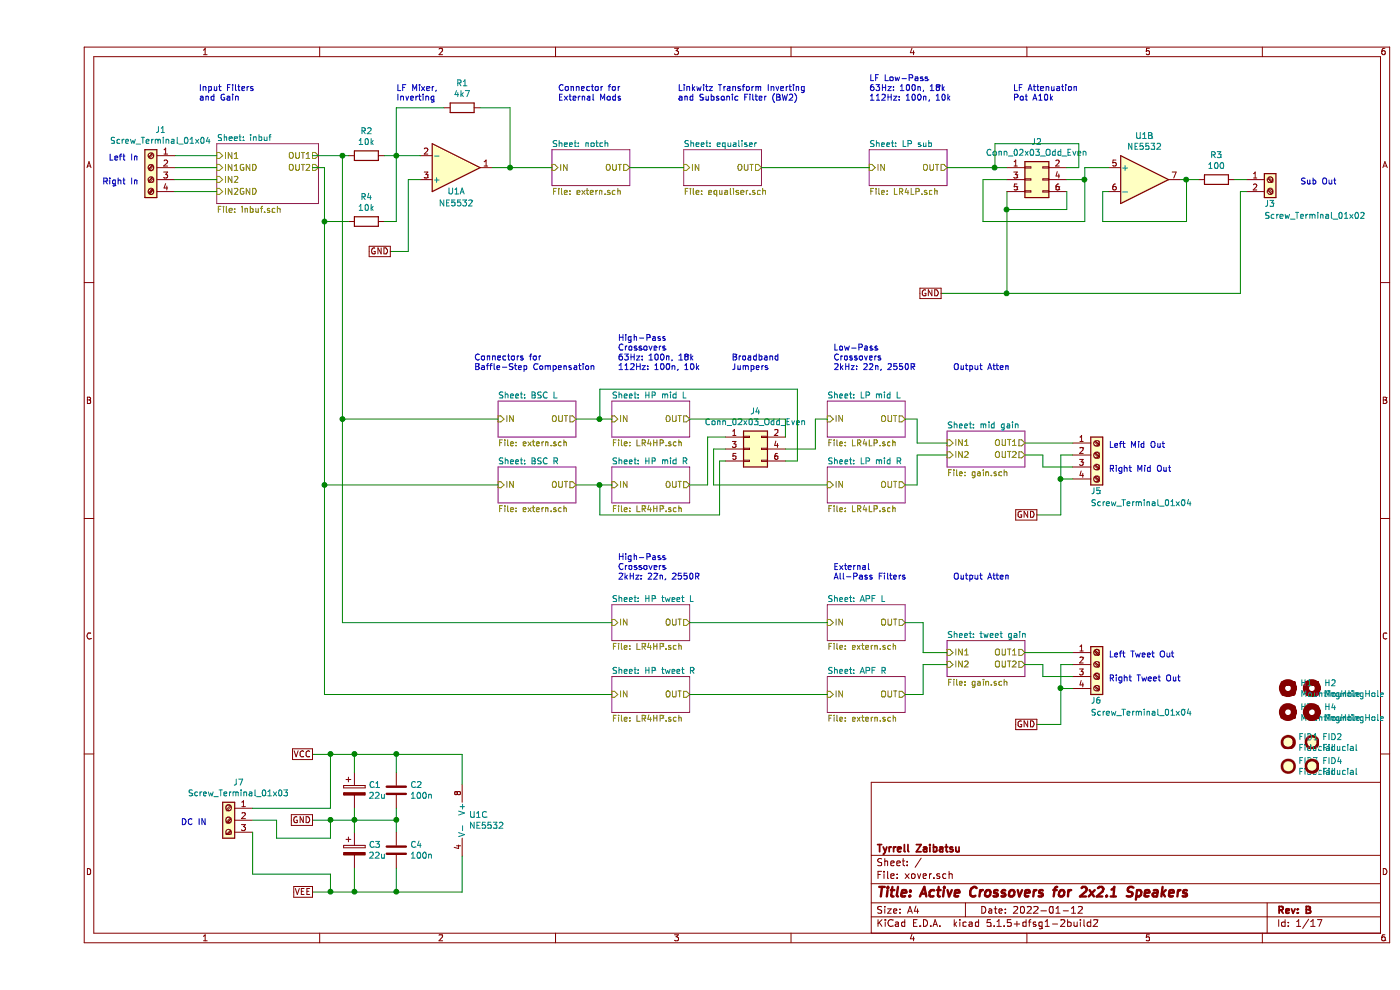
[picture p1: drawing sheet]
EESchema Schematic File Version 4
EELAYER 30 0
EELAYER END
$Descr A4 11693 8268
encoding utf-8
Sheet 1 17
Title "Active Crossovers for 2x2.1 Speakers"
Date "2022-01-12"
Rev "B"
Comp "Tyrrell Zaibatsu"
Comment1 ""
Comment2 ""
Comment3 ""
Comment4 ""
$EndDescr
$Sheet
S 6600 3350 650  300 
U 615E7263
F0 "LP mid L" 50
F1 "LR4LP.sch" 50
F2 "OUT" O R 7250 3500 50 
F3 "IN" I L 6600 3500 50 
$EndSheet
$Sheet
S 4800 3900 650  300 
U 615961F1
F0 "HP mid R" 50
F1 "LR4HP.sch" 50
F2 "IN" I L 4800 4050 50 
F3 "OUT" O R 5450 4050 50 
$EndSheet
$Sheet
S 6600 3900 650  300 
U 615961F5
F0 "LP mid R" 50
F1 "LR4LP.sch" 50
F2 "OUT" O R 7250 4050 50 
F3 "IN" I L 6600 4050 50 
$EndSheet
$Sheet
S 4800 5050 650  300 
U 61596D2A
F0 "HP tweet L" 50
F1 "LR4HP.sch" 50
F2 "IN" I L 4800 5200 50 
F3 "OUT" O R 5450 5200 50 
$EndSheet
$Sheet
S 1500 1200 850  500 
U 6159A74A
F0 "inbuf" 50
F1 "inbuf.sch" 50
F2 "IN1" I L 1500 1300 50 
F3 "IN2" I L 1500 1500 50 
F4 "OUT1" O R 2350 1300 50 
F5 "OUT2" O R 2350 1400 50 
F6 "IN1GND" I L 1500 1400 50 
F7 "IN2GND" I L 1500 1600 50 
$EndSheet
$Sheet
S 6950 1250 650  300 
U 615C4B58
F0 "LP sub" 50
F1 "LR4LP.sch" 50
F2 "OUT" O R 7600 1400 50 
F3 "IN" I L 6950 1400 50 
$EndSheet
$Sheet
S 4800 3350 650  300 
U 6157B871
F0 "HP mid L" 50
F1 "LR4HP.sch" 50
F2 "IN" I L 4800 3500 50 
F3 "OUT" O R 5450 3500 50 
$EndSheet
$Sheet
S 4800 5650 650  300 
U 61597701
F0 "HP tweet R" 50
F1 "LR4HP.sch" 50
F2 "IN" I L 4800 5800 50 
F3 "OUT" O R 5450 5800 50 
$EndSheet
$Comp
L Amplifier_Operational:NE5532 U1
U 1 1
P 3500 1400
F 0 "U1" H 3500 1600 50  0000 C CNN
F 1 "NE5532" H 3500 1700 50  0000 C CNN
F 2 "Housings_DIP:DIP-8_W7.62mm_Socket" H 3500 1400 50  0001 C CNN
F 3 "http://www.ti.com/lit/ds/symlink/ne5532.pdf" H 3500 1400 50  0001 C CNN
	1    3500 1400
	1    0    0    1   
$EndComp
$Comp
L Device:R R2
U 1 1
P 2750 1300
F 0 "R2" V 2543 1300 50  0000 C CNN
F 1 "10k" V 2634 1300 50  0000 C CNN
F 2 "Resistors_SMD:R_0805" V 2680 1300 50  0001 C CNN
F 3 "~" H 2750 1300 50  0001 C CNN
	1    2750 1300
	0    1    1    0   
$EndComp
$Comp
L Device:R R4
U 1 1
P 2750 1850
F 0 "R4" V 2543 1850 50  0000 C CNN
F 1 "10k" V 2634 1850 50  0000 C CNN
F 2 "Resistors_SMD:R_0805" V 2680 1850 50  0001 C CNN
F 3 "~" H 2750 1850 50  0001 C CNN
	1    2750 1850
	0    1    1    0   
$EndComp
$Comp
L Amplifier_Operational:NE5532 U1
U 3 1
P 3650 6850
F 0 "U1" H 3608 6896 50  0000 L CNN
F 1 "NE5532" H 3608 6805 50  0000 L CNN
F 2 "Housings_DIP:DIP-8_W7.62mm_Socket" H 3650 6850 50  0001 C CNN
F 3 "http://www.ti.com/lit/ds/symlink/ne5532.pdf" H 3650 6850 50  0001 C CNN
	3    3650 6850
	1    0    0    -1  
$EndComp
$Comp
L Device:C C?
U 1 1
P 3000 7100
AR Path="/6157B871/615FF758" Ref="C?"  Part="1" 
AR Path="/615961F1/615FF758" Ref="C?"  Part="1" 
AR Path="/61596D2A/615FF758" Ref="C?"  Part="1" 
AR Path="/61597701/615FF758" Ref="C?"  Part="1" 
AR Path="/615C4B54/615FF758" Ref="C?"  Part="1" 
AR Path="/615FF758" Ref="C4"  Part="1" 
F 0 "C4" H 3115 7146 50  0000 L CNN
F 1 "100n" H 3115 7055 50  0000 L CNN
F 2 "Capacitors_SMD:C_0805" H 3038 6950 50  0001 C CNN
F 3 "~" H 3000 7100 50  0001 C CNN
	1    3000 7100
	1    0    0    -1  
$EndComp
$Comp
L Device:C C?
U 1 1
P 3000 6600
AR Path="/6157B871/615FF75E" Ref="C?"  Part="1" 
AR Path="/615961F1/615FF75E" Ref="C?"  Part="1" 
AR Path="/61596D2A/615FF75E" Ref="C?"  Part="1" 
AR Path="/61597701/615FF75E" Ref="C?"  Part="1" 
AR Path="/615C4B54/615FF75E" Ref="C?"  Part="1" 
AR Path="/615FF75E" Ref="C2"  Part="1" 
F 0 "C2" H 3115 6646 50  0000 L CNN
F 1 "100n" H 3115 6555 50  0000 L CNN
F 2 "Capacitors_SMD:C_0805" H 3038 6450 50  0001 C CNN
F 3 "~" H 3000 6600 50  0001 C CNN
	1    3000 6600
	1    0    0    -1  
$EndComp
Wire Wire Line
	3000 6750 3000 6850
Connection ~ 3000 6850
Wire Wire Line
	3000 6850 3000 6950
Text GLabel 2300 6850 0    50   UnSpc ~ 0
GND
Text GLabel 2300 6300 0    50   UnSpc ~ 0
VCC
Text GLabel 2300 7450 0    50   UnSpc ~ 0
VEE
Wire Wire Line
	2300 6300 2450 6300
Wire Wire Line
	3000 6300 3000 6450
Wire Wire Line
	3000 7450 3000 7250
Wire Wire Line
	3000 6300 3550 6300
Connection ~ 3000 6300
Wire Wire Line
	3000 7450 3550 7450
Connection ~ 3000 7450
Wire Wire Line
	3550 6300 3550 6550
Wire Wire Line
	3550 7150 3550 7450
$Comp
L Amplifier_Operational:NE5532 U?
U 2 1
P 9250 1500
AR Path="/61604458/616586E3" Ref="U?"  Part="2" 
AR Path="/6164D7C0/616586E3" Ref="U?"  Part="2" 
AR Path="/61651AA2/616586E3" Ref="U?"  Part="2" 
AR Path="/616586E3" Ref="U1"  Part="2" 
F 0 "U1" H 9250 1867 50  0000 C CNN
F 1 "NE5532" H 9250 1776 50  0000 C CNN
F 2 "Housings_DIP:DIP-8_W7.62mm_Socket" H 9250 1500 50  0001 C CNN
F 3 "http://www.ti.com/lit/ds/symlink/ne5532.pdf" H 9250 1500 50  0001 C CNN
	2    9250 1500
	1    0    0    -1  
$EndComp
Text GLabel 7550 2450 0    50   UnSpc ~ 0
GND
$Comp
L Device:R R?
U 1 1
P 9850 1500
AR Path="/61604458/6165871D" Ref="R?"  Part="1" 
AR Path="/6164D7C0/6165871D" Ref="R?"  Part="1" 
AR Path="/61651AA2/6165871D" Ref="R?"  Part="1" 
AR Path="/6165871D" Ref="R3"  Part="1" 
F 0 "R3" V 9643 1500 50  0000 C CNN
F 1 "100" V 9734 1500 50  0000 C CNN
F 2 "Resistors_SMD:R_0805" V 9780 1500 50  0001 C CNN
F 3 "~" H 9850 1500 50  0001 C CNN
	1    9850 1500
	0    1    1    0   
$EndComp
$Sheet
S 7600 3600 650  300 
U 61604458
F0 "mid gain" 50
F1 "gain.sch" 50
F2 "OUT1" O R 8250 3700 50 
F3 "OUT2" O R 8250 3800 50 
F4 "IN1" I L 7600 3700 50 
F5 "IN2" I L 7600 3800 50 
$EndSheet
$Sheet
S 5400 1250 650  300 
U 616914EE
F0 "equaliser" 50
F1 "equaliser.sch" 50
F2 "IN" I L 5400 1400 50 
F3 "OUT" O R 6050 1400 50 
$EndSheet
Wire Wire Line
	7350 3700 7600 3700
Wire Wire Line
	7350 3800 7600 3800
Wire Wire Line
	1150 1300 1500 1300
$Comp
L Connector:Screw_Terminal_01x04 J1
U 1 1
P 950 1400
F 0 "J1" H 868 1717 50  0000 C CNN
F 1 "Screw_Terminal_01x04" H 868 1626 50  0000 C CNN
F 2 "Terminals_Phoenix:TerminalBlock_Phoenix_MPT-2.54mm_4pol" H 950 1400 50  0001 C CNN
F 3 "~" H 950 1400 50  0001 C CNN
	1    950  1400
	-1   0    0    -1  
$EndComp
Text GLabel 8350 4300 0    50   UnSpc ~ 0
GND
$Comp
L Connector:Screw_Terminal_01x04 J5
U 1 1
P 8850 3800
F 0 "J5" H 8800 3500 50  0000 L CNN
F 1 "Screw_Terminal_01x04" H 8800 3400 50  0000 L CNN
F 2 "Terminals_Phoenix:TerminalBlock_Phoenix_MPT-2.54mm_4pol" H 8850 3800 50  0001 C CNN
F 3 "~" H 8850 3800 50  0001 C CNN
	1    8850 3800
	1    0    0    -1  
$EndComp
Wire Wire Line
	8250 3700 8650 3700
Wire Wire Line
	8650 4000 8550 4000
Wire Wire Line
	8550 4000 8550 4300
Wire Wire Line
	8550 4300 8350 4300
Wire Wire Line
	8550 4000 8550 3800
Wire Wire Line
	8550 3800 8650 3800
Connection ~ 8550 4000
Wire Wire Line
	8650 3900 8400 3900
Wire Wire Line
	8400 3900 8400 3800
Wire Wire Line
	8400 3800 8250 3800
$Comp
L Connector:Screw_Terminal_01x02 J3
U 1 1
P 10300 1500
F 0 "J3" H 10250 1300 50  0000 L CNN
F 1 "Screw_Terminal_01x02" H 10250 1200 50  0000 L CNN
F 2 "Terminals_Phoenix:TerminalBlock_Phoenix_MPT-2.54mm_2pol" H 10300 1500 50  0001 C CNN
F 3 "~" H 10300 1500 50  0001 C CNN
	1    10300 1500
	1    0    0    -1  
$EndComp
$Comp
L Mechanical:Fiducial FID3
U 1 1
P 10450 6400
F 0 "FID3" H 10535 6446 50  0000 L CNN
F 1 "Fiducial" H 10535 6355 50  0000 L CNN
F 2 "Fiducials:Fiducial_1mm_Dia_2.54mm_Outer_CopperTop" H 10450 6400 50  0001 C CNN
F 3 "~" H 10450 6400 50  0001 C CNN
	1    10450 6400
	1    0    0    -1  
$EndComp
$Comp
L Mechanical:Fiducial FID4
U 1 1
P 10650 6400
F 0 "FID4" H 10735 6446 50  0000 L CNN
F 1 "Fiducial" H 10735 6355 50  0000 L CNN
F 2 "Fiducials:Fiducial_1mm_Dia_2.54mm_Outer_CopperTop" H 10650 6400 50  0001 C CNN
F 3 "~" H 10650 6400 50  0001 C CNN
	1    10650 6400
	1    0    0    -1  
$EndComp
$Comp
L Mechanical:Fiducial FID2
U 1 1
P 10650 6200
F 0 "FID2" H 10735 6246 50  0000 L CNN
F 1 "Fiducial" H 10735 6155 50  0000 L CNN
F 2 "Fiducials:Fiducial_1mm_Dia_2.54mm_Outer_CopperTop" H 10650 6200 50  0001 C CNN
F 3 "~" H 10650 6200 50  0001 C CNN
	1    10650 6200
	1    0    0    -1  
$EndComp
$Comp
L Mechanical:Fiducial FID1
U 1 1
P 10450 6200
F 0 "FID1" H 10535 6246 50  0000 L CNN
F 1 "Fiducial" H 10535 6155 50  0000 L CNN
F 2 "Fiducials:Fiducial_1mm_Dia_2.54mm_Outer_CopperTop" H 10450 6200 50  0001 C CNN
F 3 "~" H 10450 6200 50  0001 C CNN
	1    10450 6200
	1    0    0    -1  
$EndComp
$Comp
L Mechanical:MountingHole H3
U 1 1
P 10450 5950
F 0 "H3" H 10550 5996 50  0000 L CNN
F 1 "MountingHole" H 10550 5905 50  0000 L CNN
F 2 "Mounting_Holes:MountingHole_3.2mm_M3" H 10450 5950 50  0001 C CNN
F 3 "~" H 10450 5950 50  0001 C CNN
	1    10450 5950
	1    0    0    -1  
$EndComp
$Comp
L Mechanical:MountingHole H4
U 1 1
P 10650 5950
F 0 "H4" H 10750 5996 50  0000 L CNN
F 1 "MountingHole" H 10750 5905 50  0000 L CNN
F 2 "Mounting_Holes:MountingHole_3.2mm_M3" H 10650 5950 50  0001 C CNN
F 3 "~" H 10650 5950 50  0001 C CNN
	1    10650 5950
	1    0    0    -1  
$EndComp
$Comp
L Mechanical:MountingHole H2
U 1 1
P 10650 5750
F 0 "H2" H 10750 5796 50  0000 L CNN
F 1 "MountingHole" H 10750 5705 50  0000 L CNN
F 2 "Mounting_Holes:MountingHole_3.2mm_M3" H 10650 5750 50  0001 C CNN
F 3 "~" H 10650 5750 50  0001 C CNN
	1    10650 5750
	1    0    0    -1  
$EndComp
$Comp
L Mechanical:MountingHole H1
U 1 1
P 10450 5750
F 0 "H1" H 10550 5796 50  0000 L CNN
F 1 "MountingHole" H 10550 5705 50  0000 L CNN
F 2 "Mounting_Holes:MountingHole_3.2mm_M3" H 10450 5750 50  0001 C CNN
F 3 "~" H 10450 5750 50  0001 C CNN
	1    10450 5750
	1    0    0    -1  
$EndComp
Text Notes 5800 3100 0    50   ~ 0
Broadband\nJumpers
Text Notes 3000 850  0    50   ~ 0
LF Mixer,\nInverting
Text Notes 6950 850  0    50   ~ 0
LF Low-Pass\n63Hz: 100n, 18k\n112Hz: 100n, 10k
Text Notes 5350 850  0    50   ~ 0
Linkwitz Transform Inverting\nand Subsonic Filter (BW2)
Text Notes 10550 1550 0    50   ~ 0
Sub Out
Text Notes 8950 3750 0    50   ~ 0
Left Mid Out
Text Notes 8950 3950 0    50   ~ 0
Right Mid Out
Text Notes 850  1350 2    50   ~ 0
Left In
Text Notes 850  1550 2    50   ~ 0
Right In
Wire Wire Line
	2300 6850 2450 6850
Wire Wire Line
	7250 3500 7350 3500
Wire Wire Line
	7350 3500 7350 3700
Wire Wire Line
	7250 4050 7350 4050
Wire Wire Line
	7350 4050 7350 3800
Wire Wire Line
	4700 3500 4700 3250
Wire Wire Line
	4700 3500 4800 3500
$Comp
L Connector_Generic:Conn_02x03_Odd_Even J4
U 1 1
P 5950 3750
F 0 "J4" H 6000 4067 50  0000 C CNN
F 1 "Conn_02x03_Odd_Even" H 6000 3976 50  0000 C CNN
F 2 "Pin_Headers:Pin_Header_Straight_2x03_Pitch2.54mm" H 5950 3750 50  0001 C CNN
F 3 "~" H 5950 3750 50  0001 C CNN
	1    5950 3750
	1    0    0    -1  
$EndComp
Wire Wire Line
	5450 3500 6250 3500
Wire Wire Line
	6250 3500 6250 3650
Wire Wire Line
	6350 3850 6250 3850
Wire Wire Line
	4700 3250 6350 3250
Wire Wire Line
	4700 4050 4700 4300
Wire Wire Line
	4700 4300 5700 4300
Wire Wire Line
	5700 4300 5700 3850
Wire Wire Line
	5700 3850 5750 3850
Wire Wire Line
	4700 4050 4800 4050
Wire Wire Line
	5450 4050 5600 4050
Wire Wire Line
	5600 4050 5600 3650
Wire Wire Line
	5600 3650 5750 3650
Wire Wire Line
	6600 4050 5650 4050
Wire Wire Line
	5650 4050 5650 3750
Wire Wire Line
	5650 3750 5750 3750
Wire Wire Line
	6350 3250 6350 3850
Wire Wire Line
	6250 3750 6500 3750
Wire Wire Line
	6500 3750 6500 3500
Wire Wire Line
	6500 3500 6600 3500
Wire Wire Line
	9550 1500 9600 1500
Wire Wire Line
	8950 1600 8900 1600
Text Notes 8950 5700 0    50   ~ 0
Right Tweet Out
Text Notes 8950 5500 0    50   ~ 0
Left Tweet Out
Wire Wire Line
	8400 5550 8250 5550
Wire Wire Line
	8250 5450 8650 5450
Wire Wire Line
	8400 5650 8400 5550
Wire Wire Line
	8650 5650 8400 5650
Connection ~ 8550 5750
Wire Wire Line
	8550 5550 8650 5550
Wire Wire Line
	8550 5750 8550 5550
Wire Wire Line
	8550 6050 8350 6050
Wire Wire Line
	8550 5750 8550 6050
Wire Wire Line
	8650 5750 8550 5750
$Comp
L Connector:Screw_Terminal_01x04 J6
U 1 1
P 8850 5550
F 0 "J6" H 8800 5250 50  0000 L CNN
F 1 "Screw_Terminal_01x04" H 8800 5150 50  0000 L CNN
F 2 "Terminals_Phoenix:TerminalBlock_Phoenix_MPT-2.54mm_4pol" H 8850 5550 50  0001 C CNN
F 3 "~" H 8850 5550 50  0001 C CNN
	1    8850 5550
	1    0    0    -1  
$EndComp
Text GLabel 8350 6050 0    50   UnSpc ~ 0
GND
$Sheet
S 7600 5350 650  300 
U 6164D7C0
F0 "tweet gain" 50
F1 "gain.sch" 50
F2 "OUT1" O R 8250 5450 50 
F3 "OUT2" O R 8250 5550 50 
F4 "IN1" I L 7600 5450 50 
F5 "IN2" I L 7600 5550 50 
$EndSheet
Text Notes 1350 850  0    50   ~ 0
Input Filters\nand Gain
$Sheet
S 6600 5050 650  300 
U 6180EB75
F0 "APF L" 50
F1 "extern.sch" 50
F2 "IN" I L 6600 5200 50 
F3 "OUT" O R 7250 5200 50 
$EndSheet
Wire Wire Line
	7400 5200 7400 5450
Wire Wire Line
	7400 5450 7600 5450
Wire Wire Line
	7250 5200 7400 5200
Wire Wire Line
	5450 5200 6600 5200
$Sheet
S 6600 5650 650  300 
U 618349E5
F0 "APF R" 50
F1 "extern.sch" 50
F2 "IN" I L 6600 5800 50 
F3 "OUT" O R 7250 5800 50 
$EndSheet
Wire Wire Line
	5450 5800 6600 5800
Wire Wire Line
	7250 5800 7400 5800
Wire Wire Line
	7400 5800 7400 5550
Wire Wire Line
	7400 5550 7600 5550
Text Notes 6650 4850 0    50   ~ 0
External\nAll-Pass Filters
$Sheet
S 3850 3350 650  300 
U 6184255F
F0 "BSC L" 50
F1 "extern.sch" 50
F2 "IN" I L 3850 3500 50 
F3 "OUT" O R 4500 3500 50 
$EndSheet
$Sheet
S 3850 3900 650  300 
U 618480AF
F0 "BSC R" 50
F1 "extern.sch" 50
F2 "IN" I L 3850 4050 50 
F3 "OUT" O R 4500 4050 50 
$EndSheet
Text Notes 3650 3100 0    50   ~ 0
Connectors for\nBaffle-Step Compensation
Wire Wire Line
	2900 1300 3000 1300
Wire Wire Line
	2400 1400 2300 1400
Wire Wire Line
	4800 5800 2400 5800
Text Notes 4850 3100 0    50   ~ 0
High-Pass\nCrossovers\n63Hz: 100n, 18k\n112Hz: 100n, 10k
Text Notes 6650 3100 0    50   ~ 0
Low-Pass\nCrossovers\n2kHz: 22n, 2550R
Text Notes 7650 4850 0    50   ~ 0
Output Atten
Text Notes 4850 4850 0    50   ~ 0
High-Pass\nCrossovers\n2kHz: 22n, 2550R
Text Notes 7650 3100 0    50   ~ 0
Output Atten
Wire Wire Line
	9600 1500 9700 1500
Connection ~ 9600 1500
Wire Wire Line
	10000 1500 10100 1500
Wire Wire Line
	10100 1600 10050 1600
Wire Wire Line
	10050 1600 10050 2450
Wire Wire Line
	8900 1850 9600 1850
Wire Wire Line
	8900 1600 8900 1850
Wire Wire Line
	9600 1500 9600 1850
Wire Wire Line
	2900 1850 3000 1850
Wire Wire Line
	4500 4050 4700 4050
Connection ~ 4700 4050
Wire Wire Line
	4500 3500 4700 3500
Connection ~ 4700 3500
$Comp
L Connector_Generic:Conn_02x03_Odd_Even J2
U 1 1
P 8300 1500
F 0 "J2" H 8350 1817 50  0000 C CNN
F 1 "Conn_02x03_Odd_Even" H 8350 1726 50  0000 C CNN
F 2 "Pin_Headers:Pin_Header_Straight_2x03_Pitch2.54mm" H 8300 1500 50  0001 C CNN
F 3 "~" H 8300 1500 50  0001 C CNN
	1    8300 1500
	1    0    0    -1  
$EndComp
Wire Wire Line
	8100 1500 7900 1500
Wire Wire Line
	7900 1500 7900 1850
Wire Wire Line
	7900 1850 8750 1850
Wire Wire Line
	8750 1850 8750 1500
Wire Wire Line
	8750 1500 8600 1500
Wire Wire Line
	8750 1500 8750 1400
Wire Wire Line
	8750 1400 8950 1400
Connection ~ 8750 1500
Wire Wire Line
	8000 1400 8000 1200
Wire Wire Line
	8000 1200 8700 1200
Wire Wire Line
	8700 1200 8700 1400
Wire Wire Line
	8700 1400 8600 1400
Wire Wire Line
	8000 1400 8100 1400
Wire Wire Line
	8100 1600 8100 1750
Connection ~ 8100 2450
Wire Wire Line
	8100 2450 10050 2450
Wire Wire Line
	8600 1600 8600 1750
Wire Wire Line
	8600 1750 8100 1750
Connection ~ 8100 1750
Wire Wire Line
	8100 1750 8100 2450
Text Notes 8150 850  0    50   ~ 0
LF Attenuation\nPot A10k
$Comp
L Connector:Screw_Terminal_01x03 J?
U 1 1
P 1600 6850
AR Path="/61A2CF17/61BBEF1F" Ref="J?"  Part="1" 
AR Path="/61BBEF1F" Ref="J7"  Part="1" 
F 0 "J7" H 1518 7167 50  0000 C CNN
F 1 "Screw_Terminal_01x03" H 1518 7076 50  0000 C CNN
F 2 "Terminals_Phoenix:TerminalBlock_Phoenix_MKDS1.5-3pol" H 1600 6850 50  0001 C CNN
F 3 "~" H 1600 6850 50  0001 C CNN
	1    1600 6850
	-1   0    0    -1  
$EndComp
Wire Wire Line
	1800 6750 2450 6750
Wire Wire Line
	2450 6750 2450 6300
Wire Wire Line
	2300 7450 2450 7450
Wire Wire Line
	1800 6950 1800 7300
Wire Wire Line
	1800 7300 2450 7300
Wire Wire Line
	2450 7300 2450 7450
Wire Wire Line
	1800 6850 2000 6850
Wire Wire Line
	2000 6850 2000 7000
Wire Wire Line
	2000 7000 2450 7000
Wire Wire Line
	2450 7000 2450 6850
Text Notes 1200 6900 0    50   ~ 0
DC IN
Wire Wire Line
	2450 6300 2650 6300
Connection ~ 2450 6300
Wire Wire Line
	2450 6850 2650 6850
Connection ~ 2450 6850
Wire Wire Line
	2450 7450 2650 7450
Connection ~ 2450 7450
$Comp
L Device:CP C1
U 1 1
P 2650 6600
F 0 "C1" H 2768 6646 50  0000 L CNN
F 1 "22u" H 2768 6555 50  0000 L CNN
F 2 "Capacitors_ThroughHole:CP_Radial_Tantal_D5.0mm_P5.00mm" H 2688 6450 50  0001 C CNN
F 3 "~" H 2650 6600 50  0001 C CNN
	1    2650 6600
	1    0    0    -1  
$EndComp
$Comp
L Device:CP C3
U 1 1
P 2650 7100
F 0 "C3" H 2768 7146 50  0000 L CNN
F 1 "22u" H 2768 7055 50  0000 L CNN
F 2 "Capacitors_ThroughHole:CP_Radial_Tantal_D5.0mm_P5.00mm" H 2688 6950 50  0001 C CNN
F 3 "~" H 2650 7100 50  0001 C CNN
	1    2650 7100
	1    0    0    -1  
$EndComp
Wire Wire Line
	2650 6300 2650 6450
Connection ~ 2650 6300
Wire Wire Line
	2650 6300 3000 6300
Wire Wire Line
	2650 6750 2650 6850
Connection ~ 2650 6850
Wire Wire Line
	2650 6850 3000 6850
Wire Wire Line
	2650 6850 2650 6950
Wire Wire Line
	2650 7250 2650 7450
Connection ~ 2650 7450
Wire Wire Line
	2650 7450 3000 7450
Wire Wire Line
	2400 1400 2400 1850
Wire Wire Line
	2400 1850 2600 1850
Connection ~ 2400 1850
Wire Wire Line
	2400 1850 2400 4050
Wire Wire Line
	2400 4050 3850 4050
Connection ~ 2400 4050
Wire Wire Line
	2400 4050 2400 5800
Wire Wire Line
	2300 1300 2550 1300
Wire Wire Line
	2550 5200 2550 3500
Wire Wire Line
	2550 5200 4800 5200
Connection ~ 2550 3500
Wire Wire Line
	2550 3500 3850 3500
Wire Wire Line
	2550 3500 2550 1300
Connection ~ 2550 1300
Wire Wire Line
	2550 1300 2600 1300
$Comp
L Device:R R1
U 1 1
P 3550 900
F 0 "R1" V 3343 900 50  0000 C CNN
F 1 "4k7" V 3434 900 50  0000 C CNN
F 2 "Resistors_SMD:R_0805" V 3480 900 50  0001 C CNN
F 3 "~" H 3550 900 50  0001 C CNN
	1    3550 900 
	0    1    1    0   
$EndComp
Wire Wire Line
	3000 1300 3200 1300
Wire Wire Line
	3000 900  3400 900 
Connection ~ 3000 1300
Wire Wire Line
	3700 900  3950 900 
Wire Wire Line
	3950 1400 3800 1400
Text GLabel 2950 2100 0    50   UnSpc ~ 0
GND
Wire Wire Line
	3000 1300 3000 1850
Wire Wire Line
	3100 2100 2950 2100
Wire Wire Line
	3100 1500 3100 2100
Wire Wire Line
	3000 900  3000 1300
$Sheet
S 4300 1250 650  300 
U 61A91437
F0 "notch" 50
F1 "extern.sch" 50
F2 "IN" I L 4300 1400 50 
F3 "OUT" O R 4950 1400 50 
$EndSheet
Text Notes 4350 850  0    50   ~ 0
Connector for\nExternal Mods
Wire Wire Line
	3950 900  3950 1400
Wire Wire Line
	7550 2450 8100 2450
Wire Wire Line
	8000 1400 7600 1400
Connection ~ 8000 1400
Wire Wire Line
	6050 1400 6950 1400
Wire Wire Line
	3950 1400 4300 1400
Connection ~ 3950 1400
Wire Wire Line
	4950 1400 5400 1400
Wire Wire Line
	3200 1500 3100 1500
Wire Wire Line
	1150 1400 1500 1400
Wire Wire Line
	1150 1500 1500 1500
Wire Wire Line
	1150 1600 1500 1600
$EndSCHEMATC
